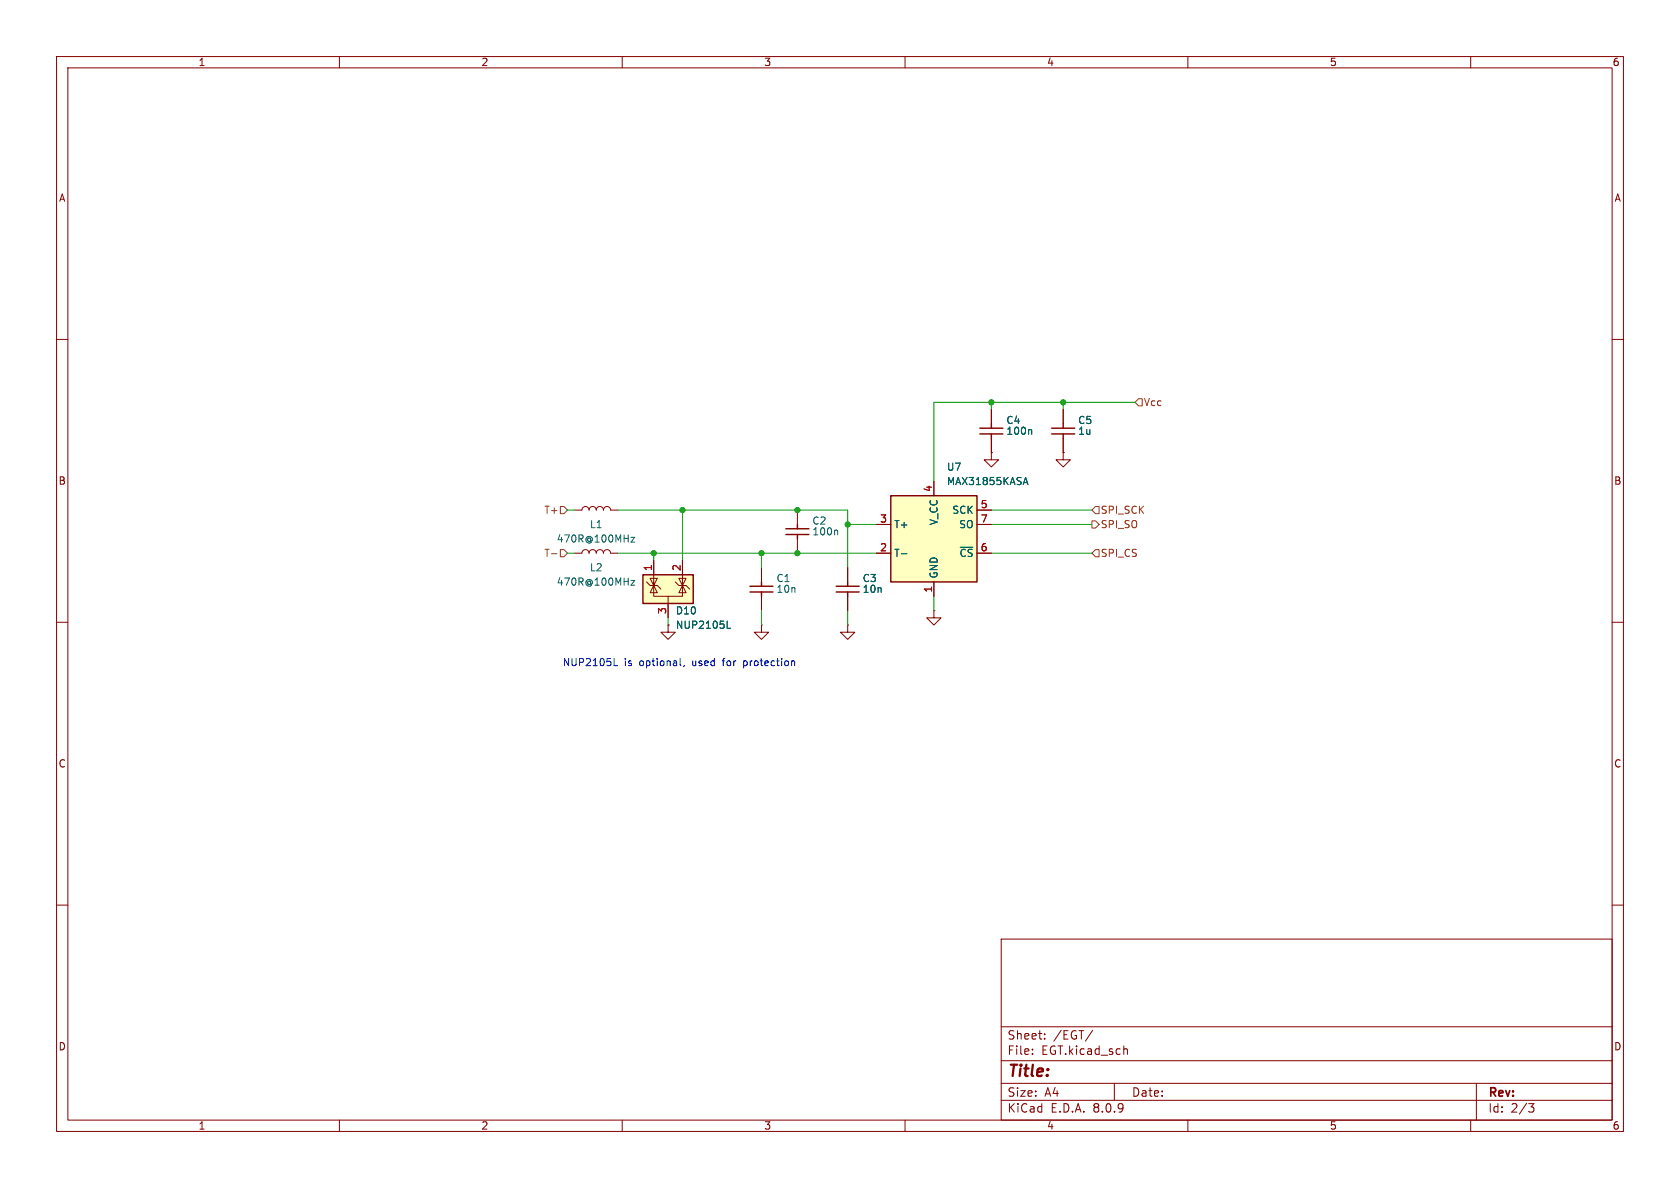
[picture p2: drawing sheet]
(kicad_sch
 (version 20231120)
 (generator "eeschema")
 (generator_version "8.0")
 (paper "A4")
 (lib_symbols
  (symbol "Device:L"
   (pin_numbers hide)
   (pin_names
    (offset 1.016) hide) (exclude_from_sim no) (in_bom yes) (on_board yes)
   (property "Reference" "L" (at -1.27 0 90) (effects (font (size 1.27 1.27))))
   (property "Value" "L" (at 1.905 0 90) (effects (font (size 1.27 1.27))))
   (property "Footprint" "" (at 0 0 0) (effects (font (size 1.27 1.27)) (hide yes)))
   (property "Datasheet" "~" (at 0 0 0) (effects (font (size 1.27 1.27)) (hide yes)))
   (property "Description" "Inductor" (at 0 0 0) (effects (font (size 1.27 1.27)) (hide yes)))
   (symbol "L_0_1"
    (arc (start 0 -2.54) (mid 0.6323 -1.905) (end 0 -1.27) (stroke (width 0) (type default)) (fill (type none)))
    (arc (start 0 -1.27) (mid 0.6323 -0.635) (end 0 0) (stroke (width 0) (type default)) (fill (type none)))
    (arc (start 0 0) (mid 0.6323 0.635) (end 0 1.27) (stroke (width 0) (type default)) (fill (type none)))
    (arc (start 0 1.27) (mid 0.6323 1.905) (end 0 2.54) (stroke (width 0) (type default)) (fill (type none))))
   (symbol "L_1_1"
    (pin passive line (at 0 3.81 270) (length 1.27) (name "1" (effects (font (size 1.27 1.27)))) (number "1" (effects (font (size 1.27 1.27)))))
    (pin passive line (at 0 -3.81 90) (length 1.27) (name "2" (effects (font (size 1.27 1.27)))) (number "2" (effects (font (size 1.27 1.27)))))))
  (symbol "MAX31855KASA_1" (exclude_from_sim no) (in_bom yes) (on_board yes)
   (property "Reference" "U" (at -7.62 8.89 0) (effects (font (size 1.27 1.27)) (justify left)))
   (property "Value" "MAX31855KASA" (at 1.27 8.89 0) (effects (font (size 1.27 1.27)) (justify left)))
   (property "Footprint" "Package_SO:SOIC-8_3.9x4.9mm_P1.27mm" (at 25.4 -8.89 0) (effects (font (size 1.27 1.27)
    (italic yes)) (hide yes)))
   (property "Datasheet" "http://datasheets.maximintegrated.com/en/ds/MAX31855.pdf" (at 0 0 0) (effects (font (size 1.27 1.27)) (hide yes)))
   (property "Description" "Cold Junction K-type Termocouple Interface, SPI, SO8" (at 0 0 0) (effects (font (size 1.27 1.27)) (hide yes)))
   (symbol "MAX31855KASA_1_0_1"
    (rectangle (start -7.62 7.62) (end 7.62 -7.62) (stroke (width 0.254) (type default)) (fill (type background))))
   (symbol "MAX31855KASA_1_1_1"
    (pin power_in line (at 0 -10.16 90) (length 2.54) (name "GND" (effects (font (size 1.27 1.27)))) (number "1" (effects (font (size 1.27 1.27)))))
    (pin passive line (at -10.16 -2.54 0) (length 2.54) (name "T-" (effects (font (size 1.27 1.27)))) (number "2" (effects (font (size 1.27 1.27)))))
    (pin passive line (at -10.16 2.54 0) (length 2.54) (name "T+" (effects (font (size 1.27 1.27)))) (number "3" (effects (font (size 1.27 1.27)))))
    (pin power_in line (at 0 10.16 270) (length 2.54) (name "V_CC" (effects (font (size 1.27 1.27)))) (number "4" (effects (font (size 1.27 1.27)))))
    (pin input line (at 10.16 5.08 180) (length 2.54) (name "SCK" (effects (font (size 1.27 1.27)))) (number "5" (effects (font (size 1.27 1.27)))))
    (pin input line (at 10.16 -2.54 180) (length 2.54) (name "~{CS}" (effects (font (size 1.27 1.27)))) (number "6" (effects (font (size 1.27 1.27)))))
    (pin tri_state line (at 10.16 2.54 180) (length 2.54) (name "SO" (effects (font (size 1.27 1.27)))) (number "7" (effects (font (size 1.27 1.27)))))))
  (symbol "Power_Protection:NUP2105L"
   (pin_names hide) (exclude_from_sim no) (in_bom yes) (on_board yes)
   (property "Reference" "D" (at 5.715 2.54 0) (effects (font (size 1.27 1.27)) (justify left)))
   (property "Value" "NUP2105L" (at 5.715 0.635 0) (effects (font (size 1.27 1.27)) (justify left)))
   (property "Footprint" "Package_TO_SOT_SMD:SOT-23" (at 5.715 -1.27 0) (effects (font (size 1.27 1.27)) (justify left) (hide yes)))
   (property "Datasheet" "http://www.onsemi.com/pub_link/Collateral/NUP2105L-D.PDF" (at 3.175 3.175 0) (effects (font (size 1.27 1.27)) (hide yes)))
   (property "Description" "Dual Line CAN Bus Protector, 24Vrwm" (at 0 0 0) (effects (font (size 1.27 1.27)) (hide yes)))
   (symbol "NUP2105L_0_0"
    (pin passive line (at 0 -5.08 90) (length 2.54) (name "A" (effects (font (size 1.27 1.27)))) (number "3" (effects (font (size 1.27 1.27))))))
   (symbol "NUP2105L_0_1"
    (rectangle (start -4.445 2.54) (end 4.445 -2.54) (stroke (width 0.254) (type default)) (fill (type background)))
    (polyline (pts (xy -2.54 2.54) (xy -2.54 0.635)) (stroke (width 0) (type default)) (fill (type none)))
    (polyline (pts (xy 0 -1.27) (xy 0 -2.54)) (stroke (width 0) (type default)) (fill (type none)))
    (polyline (pts (xy 2.54 2.54) (xy 2.54 0.635)) (stroke (width 0) (type default)) (fill (type none)))
    (polyline (pts (xy -3.81 1.27) (xy -3.175 0.635) (xy -1.905 0.635) (xy -1.27 0)) (stroke (width 0) (type default)) (fill (type none)))
    (polyline (pts (xy -2.54 0.635) (xy -2.54 -1.27) (xy 2.54 -1.27) (xy 2.54 0.635)) (stroke (width 0) (type default)) (fill (type none)))
    (polyline (pts (xy -2.54 0.635) (xy -1.905 -0.635) (xy -3.175 -0.635) (xy -2.54 0.635)) (stroke (width 0) (type default)) (fill (type none)))
    (polyline (pts (xy 2.54 0.635) (xy 1.905 -0.635) (xy 3.175 -0.635) (xy 2.54 0.635)) (stroke (width 0) (type default)) (fill (type none)))
    (polyline (pts (xy 2.54 0.635) (xy 3.175 1.905) (xy 1.905 1.905) (xy 2.54 0.635)) (stroke (width 0) (type default)) (fill (type none)))
    (polyline (pts (xy -2.54 0.635) (xy -3.175 1.905) (xy -1.905 1.905) (xy -2.54 0.635) (xy -2.54 1.27)) (stroke (width 0) (type default)) (fill (type none)))
    (polyline (pts (xy 1.27 1.27) (xy 1.905 0.635) (xy 2.54 0.635) (xy 3.175 0.635) (xy 3.81 0)) (stroke (width 0) (type default)) (fill (type none))))
   (symbol "NUP2105L_1_1"
    (pin passive line (at -2.54 5.08 270) (length 2.54) (name "K" (effects (font (size 1.27 1.27)))) (number "1" (effects (font (size 1.27 1.27)))))
    (pin passive line (at 2.54 5.08 270) (length 2.54) (name "K" (effects (font (size 1.27 1.27)))) (number "2" (effects (font (size 1.27 1.27)))))))
  (symbol "hellen-one-common:Cap"
   (pin_numbers hide) (exclude_from_sim no) (in_bom yes) (on_board yes)
   (property "Reference" "C" (at -3.81 2.54 0) (effects (font (size 1.27 1.27))))
   (property "Value" "Cap" (at -2.54 -1.27 0) (effects (font (size 1.27 1.27))))
   (property "Footprint" "hellen-one-common:C0603" (at -2.54 -3.81 0) (effects (font (size 1.27 1.27)) (hide yes)))
   (property "Datasheet" "" (at -3.81 0 90) (effects (font (size 1.27 1.27)) (hide yes)))
   (property "Description" "Capacitor" (at 0 0 0) (effects (font (size 1.27 1.27)) (hide yes)))
   (property "LCSC" "" (at 0 0 0) (effects (font (size 1.27 1.27)) (hide yes)))
   (symbol "Cap_1_0"
    (polyline (pts (xy -1.27 0) (xy -0.508 0)) (stroke (width 0.254) (type default)) (fill (type none)))
    (polyline (pts (xy -0.508 -2.032) (xy -0.508 2.032)) (stroke (width 0.254) (type default)) (fill (type none)))
    (polyline (pts (xy 0.508 2.032) (xy 0.508 -2.032)) (stroke (width 0.254) (type default)) (fill (type none)))
    (polyline (pts (xy 1.27 0) (xy 0.508 0)) (stroke (width 0.254) (type default)) (fill (type none)))
    (pin passive line (at -3.81 0 0) (length 2.54) (name "" (effects (font (size 1.27 1.27)))) (number "1" (effects (font (size 1.27 1.27)))))
    (pin passive line (at 3.81 0 180) (length 2.54) (name "" (effects (font (size 1.27 1.27)))) (number "2" (effects (font (size 1.27 1.27)))))))
  (symbol "power:GND"
   (power)
   (pin_numbers hide)
   (pin_names
    (offset 0) hide) (exclude_from_sim no) (in_bom yes) (on_board yes)
   (property "Reference" "#PWR" (at 0 -6.35 0) (effects (font (size 1.27 1.27)) (hide yes)))
   (property "Value" "GND" (at 0 -3.81 0) (effects (font (size 1.27 1.27))))
   (property "Footprint" "" (at 0 0 0) (effects (font (size 1.27 1.27)) (hide yes)))
   (property "Datasheet" "" (at 0 0 0) (effects (font (size 1.27 1.27)) (hide yes)))
   (property "Description" "Power symbol creates a global label with name \"GND\" , ground" (at 0 0 0) (effects (font (size 1.27 1.27)) (hide yes)))
   (symbol "GND_0_1"
    (polyline (pts (xy 0 0) (xy 0 -1.27) (xy 1.27 -1.27) (xy 0 -2.54) (xy -1.27 -1.27) (xy 0 -1.27)) (stroke (width 0) (type default)) (fill (type none))))
   (symbol "GND_1_1"
    (pin power_in line (at 0 0 270) (length 0) (name "~" (effects (font (size 1.27 1.27)))) (number "1" (effects (font (size 1.27 1.27))))))))
 (junction
  (at 134.62 97.79)
  (diameter 0)
  (color 0 0 0 0))
 (junction
  (at 175.26 71.12)
  (diameter 0)
  (color 0 0 0 0))
 (junction
  (at 140.97 90.17)
  (diameter 0)
  (color 0 0 0 0))
 (junction
  (at 115.57 97.79)
  (diameter 0)
  (color 0 0 0 0))
 (junction
  (at 140.97 97.79)
  (diameter 0)
  (color 0 0 0 0))
 (junction
  (at 149.86 92.71)
  (diameter 0)
  (color 0 0 0 0))
 (junction
  (at 187.96 71.12)
  (diameter 0)
  (color 0 0 0 0))
 (junction
  (at 120.65 90.17)
  (diameter 0)
  (color 0 0 0 0))
 (wire
  (pts (xy 120.65 90.17) (xy 120.65 99.06))
  (stroke (width 0) (type default)))
 (wire
  (pts (xy 134.62 97.79) (xy 134.62 100.33))
  (stroke (width 0) (type default)))
 (wire
  (pts (xy 165.1 105.41) (xy 165.1 107.95))
  (stroke (width 0) (type default)))
 (wire
  (pts (xy 120.65 90.17) (xy 140.97 90.17))
  (stroke (width 0) (type default)))
 (wire
  (pts (xy 175.26 71.12) (xy 187.96 71.12))
  (stroke (width 0) (type default)))
 (wire
  (pts (xy 109.22 97.79) (xy 115.57 97.79))
  (stroke (width 0) (type default)))
 (wire
  (pts (xy 118.11 110.49) (xy 118.11 109.22))
  (stroke (width 0) (type default)))
 (wire
  (pts (xy 175.26 90.17) (xy 193.04 90.17))
  (stroke (width 0) (type default)))
 (wire
  (pts (xy 149.86 107.95) (xy 149.86 110.49))
  (stroke (width 0) (type default)))
 (wire
  (pts (xy 100.33 97.79) (xy 101.6 97.79))
  (stroke (width 0) (type default)))
 (wire
  (pts (xy 134.62 97.79) (xy 140.97 97.79))
  (stroke (width 0) (type default)))
 (wire
  (pts (xy 175.26 97.79) (xy 193.04 97.79))
  (stroke (width 0) (type default)))
 (wire
  (pts (xy 165.1 85.09) (xy 165.1 71.12))
  (stroke (width 0) (type default)))
 (wire
  (pts (xy 115.57 97.79) (xy 134.62 97.79))
  (stroke (width 0) (type default)))
 (wire
  (pts (xy 109.22 90.17) (xy 120.65 90.17))
  (stroke (width 0) (type default)))
 (wire
  (pts (xy 134.62 107.95) (xy 134.62 110.49))
  (stroke (width 0) (type default)))
 (wire
  (pts (xy 175.26 71.12) (xy 175.26 72.39))
  (stroke (width 0) (type default)))
 (wire
  (pts (xy 115.57 97.79) (xy 115.57 99.06))
  (stroke (width 0) (type default)))
 (wire
  (pts (xy 187.96 71.12) (xy 200.66 71.12))
  (stroke (width 0) (type default)))
 (wire
  (pts (xy 165.1 71.12) (xy 175.26 71.12))
  (stroke (width 0) (type default)))
 (wire
  (pts (xy 187.96 71.12) (xy 187.96 72.39))
  (stroke (width 0) (type default)))
 (wire
  (pts (xy 140.97 97.79) (xy 154.94 97.79))
  (stroke (width 0) (type default)))
 (wire
  (pts (xy 175.26 92.71) (xy 193.04 92.71))
  (stroke (width 0) (type default)))
 (wire
  (pts (xy 149.86 92.71) (xy 154.94 92.71))
  (stroke (width 0) (type default)))
 (wire
  (pts (xy 140.97 90.17) (xy 149.86 90.17))
  (stroke (width 0) (type default)))
 (wire
  (pts (xy 100.33 90.17) (xy 101.6 90.17))
  (stroke (width 0) (type default)))
 (wire
  (pts (xy 149.86 90.17) (xy 149.86 92.71))
  (stroke (width 0) (type default)))
 (wire
  (pts (xy 149.86 92.71) (xy 149.86 100.33))
  (stroke (width 0) (type default)))
 (text "NUP2105L is optional, used for protection"
  (exclude_from_sim no)
  (at 120.142 117.348 0)
  (effects (font (size 1.27 1.27))))
 (hierarchical_label "T-"
  (shape input)
  (at 100.33 97.79 180)
  (effects (font (size 1.27 1.27)) (justify right)))
 (hierarchical_label "Vcc"
  (shape input)
  (at 200.66 71.12 0)
  (effects (font (size 1.27 1.27)) (justify left)))
 (hierarchical_label "SPI_SO"
  (shape output)
  (at 193.04 92.71 0)
  (effects (font (size 1.27 1.27)) (justify left)))
 (hierarchical_label "SPI_CS"
  (shape input)
  (at 193.04 97.79 0)
  (effects (font (size 1.27 1.27)) (justify left)))
 (hierarchical_label "SPI_SCK"
  (shape input)
  (at 193.04 90.17 0)
  (effects (font (size 1.27 1.27)) (justify left)))
 (hierarchical_label "T+"
  (shape input)
  (at 100.33 90.17 180)
  (effects (font (size 1.27 1.27)) (justify right)))
 (symbol
  (lib_id "Power_Protection:NUP2105L")
  (at 118.11 104.14 0)
  (unit 1)
  (exclude_from_sim no)
  (in_bom yes)
  (on_board yes)
  (dnp no)
  (property "Reference" "D10" (at 119.38 107.95 0) (effects (font (size 1.27 1.27)) (justify left)))
  (property "Value" "NUP2105L" (at 119.38 110.49 0) (effects (font (size 1.27 1.27)) (justify left)))
  (property "Footprint" "Package_TO_SOT_SMD:SOT-23" (at 123.825 105.41 0) (effects (font (size 1.27 1.27)) (justify left) (hide yes)))
  (property "Datasheet" "http://www.onsemi.com/pub_link/Collateral/NUP2105L-D.PDF" (at 121.285 100.965 0) (effects (font (size 1.27 1.27)) (hide yes)))
  (property "Description" "" (at 118.11 104.14 0) (effects (font (size 1.27 1.27)) (hide yes)))
  (property "LCSC" "C284104" (at 118.11 104.14 0) (effects (font (size 1.27 1.27)) (hide yes)))
  (pin "3")
  (pin "1")
  (pin "2"))
 (symbol
  (lib_id "hellen-one-common:Cap")
  (at 187.96 76.2 90)
  (unit 1)
  (exclude_from_sim no)
  (in_bom yes)
  (on_board yes)
  (dnp no)
  (property "Reference" "C5" (at 190.5 74.295 90) (effects (font (size 1.27 1.27)) (justify right)))
  (property "Value" "1u" (at 190.5 76.2 90) (effects (font (size 1.27 1.27)) (justify right)))
  (property "Footprint" "Capacitor_SMD:C_0603_1608Metric" (at 191.77 78.74 0) (effects (font (size 1.27 1.27)) (hide yes)))
  (property "Datasheet" "" (at 187.96 80.01 90) (effects (font (size 1.27 1.27)) (hide yes)))
  (property "Description" "" (at 187.96 76.2 0) (effects (font (size 1.27 1.27)) (hide yes)))
  (property "LCSC" "C15849" (at 187.96 76.2 0) (effects (font (size 1.27 1.27)) (hide yes)))
  (pin "1")
  (pin "2"))
 (symbol
  (lib_id "power:GND")
  (at 175.26 80.01 0)
  (unit 1)
  (exclude_from_sim no)
  (in_bom yes)
  (on_board yes)
  (dnp no)
  (property "Reference" "#PWR75" (at 175.26 86.36 0) (effects (font (size 1.27 1.27)) (hide yes)))
  (property "Value" "GND" (at 175.387 84.4042 0) (effects (font (size 1.27 1.27)) (hide yes)))
  (property "Footprint" "" (at 175.26 80.01 0) (effects (font (size 1.27 1.27)) (hide yes)))
  (property "Datasheet" "" (at 175.26 80.01 0) (effects (font (size 1.27 1.27)) (hide yes)))
  (property "Description" "Power symbol creates a global label with name \"GND\" , ground" (at 175.26 80.01 0) (effects (font (size 1.27 1.27)) (hide yes)))
  (pin "1"))
 (symbol
  (lib_id "hellen-one-common:Cap")
  (at 175.26 76.2 90)
  (unit 1)
  (exclude_from_sim no)
  (in_bom yes)
  (on_board yes)
  (dnp no)
  (property "Reference" "C4" (at 177.8 74.295 90) (effects (font (size 1.27 1.27)) (justify right)))
  (property "Value" "100n" (at 177.8 76.2 90) (effects (font (size 1.27 1.27)) (justify right)))
  (property "Footprint" "Capacitor_SMD:C_0603_1608Metric" (at 179.07 78.74 0) (effects (font (size 1.27 1.27)) (hide yes)))
  (property "Datasheet" "" (at 175.26 80.01 90) (effects (font (size 1.27 1.27)) (hide yes)))
  (property "Description" "" (at 175.26 76.2 0) (effects (font (size 1.27 1.27)) (hide yes)))
  (property "LCSC" "C14663" (at 175.26 76.2 0) (effects (font (size 1.27 1.27)) (hide yes)))
  (pin "1")
  (pin "2"))
 (symbol
  (lib_id "power:GND")
  (at 165.1 107.95 0)
  (unit 1)
  (exclude_from_sim no)
  (in_bom yes)
  (on_board yes)
  (dnp no)
  (property "Reference" "#PWR72" (at 165.1 114.3 0) (effects (font (size 1.27 1.27)) (hide yes)))
  (property "Value" "GND" (at 165.227 112.3442 0) (effects (font (size 1.27 1.27)) (hide yes)))
  (property "Footprint" "" (at 165.1 107.95 0) (effects (font (size 1.27 1.27)) (hide yes)))
  (property "Datasheet" "" (at 165.1 107.95 0) (effects (font (size 1.27 1.27)) (hide yes)))
  (property "Description" "Power symbol creates a global label with name \"GND\" , ground" (at 165.1 107.95 0) (effects (font (size 1.27 1.27)) (hide yes)))
  (pin "1"))
 (symbol
  (lib_id "power:GND")
  (at 118.11 110.49 0)
  (unit 1)
  (exclude_from_sim no)
  (in_bom yes)
  (on_board yes)
  (dnp no)
  (property "Reference" "#PWR66" (at 118.11 116.84 0) (effects (font (size 1.27 1.27)) (hide yes)))
  (property "Value" "GND" (at 118.237 114.8842 0) (effects (font (size 1.27 1.27)) (hide yes)))
  (property "Footprint" "" (at 118.11 110.49 0) (effects (font (size 1.27 1.27)) (hide yes)))
  (property "Datasheet" "" (at 118.11 110.49 0) (effects (font (size 1.27 1.27)) (hide yes)))
  (property "Description" "Power symbol creates a global label with name \"GND\" , ground" (at 118.11 110.49 0) (effects (font (size 1.27 1.27)) (hide yes)))
  (pin "1"))
 (symbol
  (lib_id "power:GND")
  (at 134.62 110.49 0)
  (unit 1)
  (exclude_from_sim no)
  (in_bom yes)
  (on_board yes)
  (dnp no)
  (property "Reference" "#PWR68" (at 134.62 116.84 0) (effects (font (size 1.27 1.27)) (hide yes)))
  (property "Value" "GND" (at 134.747 114.8842 0) (effects (font (size 1.27 1.27)) (hide yes)))
  (property "Footprint" "" (at 134.62 110.49 0) (effects (font (size 1.27 1.27)) (hide yes)))
  (property "Datasheet" "" (at 134.62 110.49 0) (effects (font (size 1.27 1.27)) (hide yes)))
  (property "Description" "Power symbol creates a global label with name \"GND\" , ground" (at 134.62 110.49 0) (effects (font (size 1.27 1.27)) (hide yes)))
  (pin "1"))
 (symbol
  (lib_id "power:GND")
  (at 149.86 110.49 0)
  (unit 1)
  (exclude_from_sim no)
  (in_bom yes)
  (on_board yes)
  (dnp no)
  (property "Reference" "#PWR71" (at 149.86 116.84 0) (effects (font (size 1.27 1.27)) (hide yes)))
  (property "Value" "GND" (at 149.987 114.8842 0) (effects (font (size 1.27 1.27)) (hide yes)))
  (property "Footprint" "" (at 149.86 110.49 0) (effects (font (size 1.27 1.27)) (hide yes)))
  (property "Datasheet" "" (at 149.86 110.49 0) (effects (font (size 1.27 1.27)) (hide yes)))
  (property "Description" "Power symbol creates a global label with name \"GND\" , ground" (at 149.86 110.49 0) (effects (font (size 1.27 1.27)) (hide yes)))
  (pin "1"))
 (symbol
  (lib_id "Device:L")
  (at 105.41 90.17 90)
  (unit 1)
  (exclude_from_sim no)
  (in_bom yes)
  (on_board yes)
  (dnp no)
  (property "Reference" "L1" (at 105.41 92.71 90) (effects (font (size 1.27 1.27))))
  (property "Value" "470R@100MHz" (at 105.41 95.25 90) (effects (font (size 1.27 1.27))))
  (property "Footprint" "Inductor_SMD:L_0603_1608Metric" (at 105.41 90.17 0) (effects (font (size 1.27 1.27)) (hide yes)))
  (property "Datasheet" "~" (at 105.41 90.17 0) (effects (font (size 1.27 1.27)) (hide yes)))
  (property "Description" "" (at 105.41 90.17 0) (effects (font (size 1.27 1.27)) (hide yes)))
  (property "LCSC" "C97853" (at 105.41 90.17 90) (effects (font (size 1.27 1.27)) (hide yes)))
  (pin "1")
  (pin "2"))
 (symbol
  (lib_id "power:GND")
  (at 187.96 80.01 0)
  (unit 1)
  (exclude_from_sim no)
  (in_bom yes)
  (on_board yes)
  (dnp no)
  (property "Reference" "#PWR76" (at 187.96 86.36 0) (effects (font (size 1.27 1.27)) (hide yes)))
  (property "Value" "GND" (at 188.087 84.4042 0) (effects (font (size 1.27 1.27)) (hide yes)))
  (property "Footprint" "" (at 187.96 80.01 0) (effects (font (size 1.27 1.27)) (hide yes)))
  (property "Datasheet" "" (at 187.96 80.01 0) (effects (font (size 1.27 1.27)) (hide yes)))
  (property "Description" "Power symbol creates a global label with name \"GND\" , ground" (at 187.96 80.01 0) (effects (font (size 1.27 1.27)) (hide yes)))
  (pin "1"))
 (symbol
  (lib_name "MAX31855KASA_1")
  (lib_id "Sensor_Temperature:MAX31855KASA")
  (at 165.1 95.25 0)
  (unit 1)
  (exclude_from_sim no)
  (in_bom yes)
  (on_board yes)
  (dnp no)
  (property "Reference" "U7" (at 167.2941 82.55 0) (effects (font (size 1.27 1.27)) (justify left)))
  (property "Value" "MAX31855KASA" (at 167.2941 85.09 0) (effects (font (size 1.27 1.27)) (justify left)))
  (property "Footprint" "Package_SO:SOIC-8_3.9x4.9mm_P1.27mm" (at 190.5 104.14 0) (effects (font (size 1.27 1.27)
    (italic yes)) (hide yes)))
  (property "Datasheet" "http://datasheets.maximintegrated.com/en/ds/MAX31855.pdf" (at 165.1 95.25 0) (effects (font (size 1.27 1.27)) (hide yes)))
  (property "Description" "" (at 165.1 95.25 0) (effects (font (size 1.27 1.27)) (hide yes)))
  (property "LCSC" "C52028" (at 165.1 95.25 0) (effects (font (size 1.27 1.27)) (hide yes)))
  (pin "1")
  (pin "2")
  (pin "3")
  (pin "4")
  (pin "5")
  (pin "6")
  (pin "7"))
 (symbol
  (lib_id "hellen-one-common:Cap")
  (at 140.97 93.98 90)
  (unit 1)
  (exclude_from_sim no)
  (in_bom yes)
  (on_board yes)
  (dnp no)
  (property "Reference" "C2" (at 143.51 92.075 90) (effects (font (size 1.27 1.27)) (justify right)))
  (property "Value" "100n" (at 143.51 93.98 90) (effects (font (size 1.27 1.27)) (justify right)))
  (property "Footprint" "Capacitor_SMD:C_0603_1608Metric" (at 144.78 96.52 0) (effects (font (size 1.27 1.27)) (hide yes)))
  (property "Datasheet" "" (at 140.97 97.79 90) (effects (font (size 1.27 1.27)) (hide yes)))
  (property "Description" "" (at 140.97 93.98 0) (effects (font (size 1.27 1.27)) (hide yes)))
  (property "LCSC" "C14663" (at 140.97 93.98 0) (effects (font (size 1.27 1.27)) (hide yes)))
  (pin "1")
  (pin "2"))
 (symbol
  (lib_id "hellen-one-common:Cap")
  (at 134.62 104.14 90)
  (unit 1)
  (exclude_from_sim no)
  (in_bom yes)
  (on_board yes)
  (dnp no)
  (property "Reference" "C1" (at 137.16 102.235 90) (effects (font (size 1.27 1.27)) (justify right)))
  (property "Value" "10n" (at 137.16 104.14 90) (effects (font (size 1.27 1.27)) (justify right)))
  (property "Footprint" "Capacitor_SMD:C_0603_1608Metric" (at 138.43 106.68 0) (effects (font (size 1.27 1.27)) (hide yes)))
  (property "Datasheet" "" (at 134.62 107.95 90) (effects (font (size 1.27 1.27)) (hide yes)))
  (property "Description" "" (at 134.62 104.14 0) (effects (font (size 1.27 1.27)) (hide yes)))
  (property "LCSC" "C57112" (at 134.62 104.14 0) (effects (font (size 1.27 1.27)) (hide yes)))
  (pin "1")
  (pin "2"))
 (symbol
  (lib_id "hellen-one-common:Cap")
  (at 149.86 104.14 90)
  (unit 1)
  (exclude_from_sim no)
  (in_bom yes)
  (on_board yes)
  (dnp no)
  (property "Reference" "C3" (at 152.4 102.235 90) (effects (font (size 1.27 1.27)) (justify right)))
  (property "Value" "10n" (at 152.4 104.14 90) (effects (font (size 1.27 1.27)) (justify right)))
  (property "Footprint" "Capacitor_SMD:C_0603_1608Metric" (at 153.67 106.68 0) (effects (font (size 1.27 1.27)) (hide yes)))
  (property "Datasheet" "" (at 149.86 107.95 90) (effects (font (size 1.27 1.27)) (hide yes)))
  (property "Description" "" (at 149.86 104.14 0) (effects (font (size 1.27 1.27)) (hide yes)))
  (property "LCSC" "C57112" (at 149.86 104.14 0) (effects (font (size 1.27 1.27)) (hide yes)))
  (pin "1")
  (pin "2"))
 (symbol
  (lib_id "Device:L")
  (at 105.41 97.79 90)
  (unit 1)
  (exclude_from_sim no)
  (in_bom yes)
  (on_board yes)
  (dnp no)
  (property "Reference" "L2" (at 105.41 100.33 90) (effects (font (size 1.27 1.27))))
  (property "Value" "470R@100MHz" (at 105.41 102.87 90) (effects (font (size 1.27 1.27))))
  (property "Footprint" "Inductor_SMD:L_0603_1608Metric" (at 105.41 97.79 0) (effects (font (size 1.27 1.27)) (hide yes)))
  (property "Datasheet" "~" (at 105.41 97.79 0) (effects (font (size 1.27 1.27)) (hide yes)))
  (property "Description" "" (at 105.41 97.79 0) (effects (font (size 1.27 1.27)) (hide yes)))
  (property "LCSC" "C97853" (at 105.41 97.79 90) (effects (font (size 1.27 1.27)) (hide yes)))
  (pin "1")
  (pin "2")))
